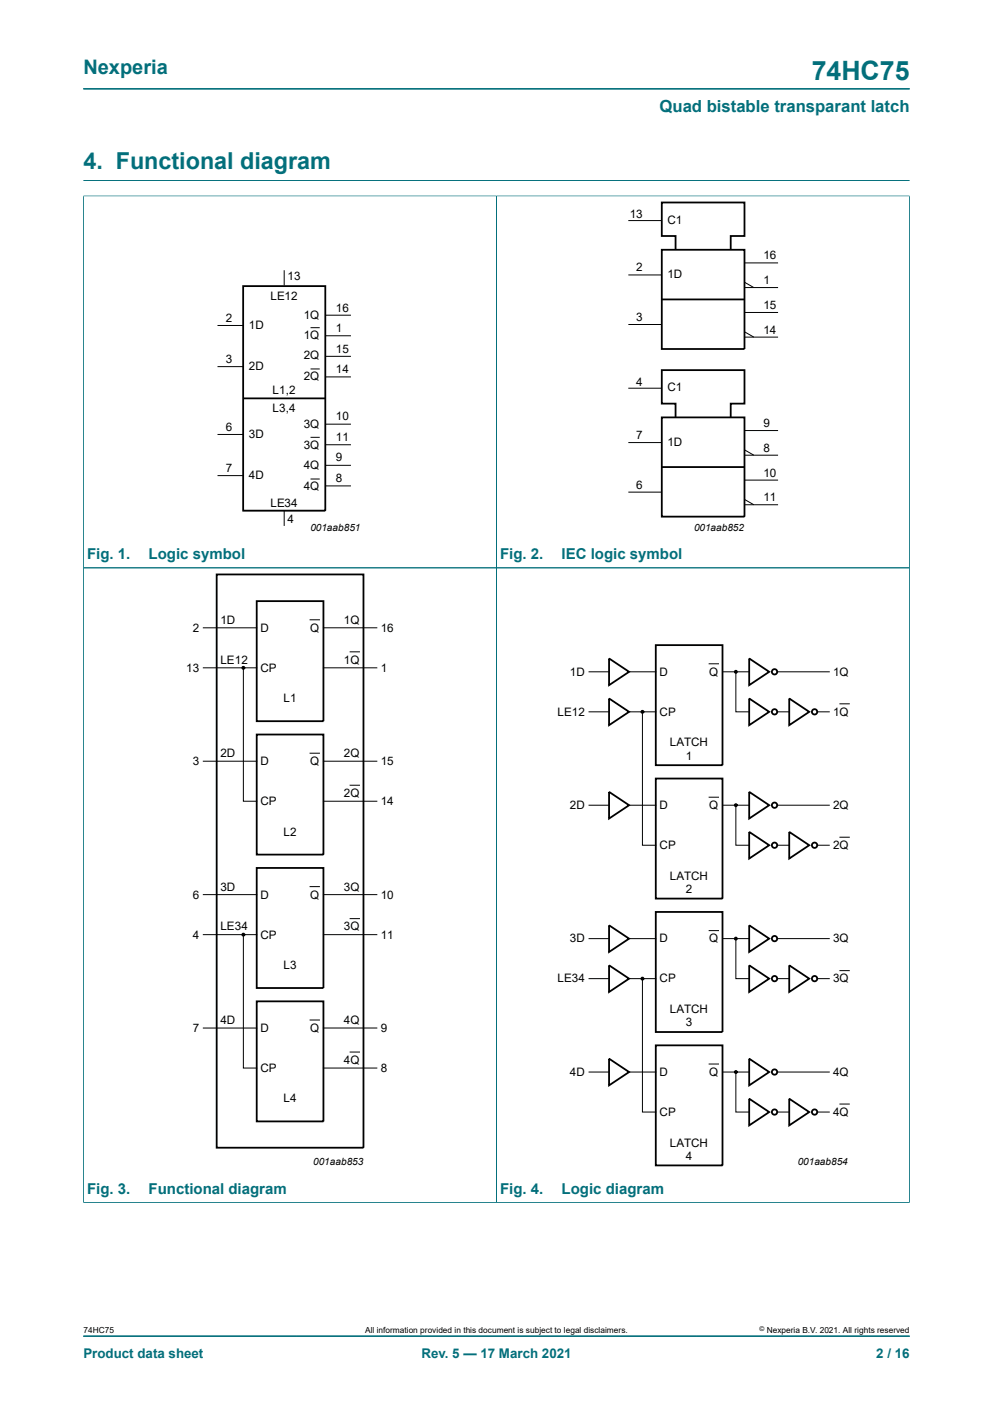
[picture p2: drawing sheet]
<svg xmlns="http://www.w3.org/2000/svg" width="210mm" height="297mm" viewBox="0 0 210 297" stroke-linecap="round" stroke-linejoin="round" font-family="sans-serif">
<path d="M17.6 18.8h174.8M17.6 38.2h174.8M17.6 41.5h174.8M17.6 41.4v213.1M105 41.5v212.9M192.4 41.4v213.1M192.4 120.1h-174.8M17.6 254.4h174.8M17.6 282.6h174.8" fill="none" stroke="#036f7b" stroke-width=".21"/>
<g fill="none" stroke="#000" stroke-width=".38">
<path d="M140 52.8h17.4v21h-17.4zM142.9 52.8v-2.9h-2.9v-7.1h17.4v7.1h-2.9v2.9M51.4 60.5h17.4v47.5h-17.4zM140 63.3h17.4M51.4 84.3h17.4M140 88.3h17.4v21h-17.4zM140 98.8h17.4M142.9 88.3v-2.9h-2.9v-7.1h17.4v7.1h-2.9v2.9M45.8 121.5h31.1v121.3h-31.1zM54.3 127.2h14.1v25.4h-14.1zM128.8 139.3l4.2 2.8-4.2 2.8zM138.7 136.5h14.1v25.4h-14.1z"/>
<path d="M158.4 139.3l4.3 2.8-4.3 2.8zM54.3 155.4h14.1v25.4h-14.1zM128.8 147.8l4.2 2.8-4.2 2.8zM158.4 147.8l4.3 2.8-4.3 2.8zM166.9 147.8l4.2 2.8-4.2 2.8zM128.8 167.5l4.2 2.8-4.2 2.9zM138.7 164.7h14.1v25.4h-14.1zM158.4 167.5l4.3 2.8-4.3 2.9zM158.4 176l4.3 2.8-4.3 2.8zM166.9 176l4.2 2.8-4.2 2.8zM54.3 183.6h14.1v25.4h-14.1zM128.8 195.7l4.2 2.9-4.2 2.8z"/>
<path d="M138.7 192.9h14.1v25.4h-14.1zM158.4 195.7l4.3 2.9-4.3 2.8zM54.3 211.8h14.1v25.4h-14.1zM128.8 204.2l4.2 2.8-4.2 2.8zM158.4 204.2l4.3 2.8-4.3 2.8zM166.9 204.2l4.2 2.8-4.2 2.8zM128.8 224l4.2 2.8-4.2 2.8zM138.7 221.1h14.1v25.4h-14.1zM158.4 224l4.3 2.8-4.3 2.8zM158.4 232.4l4.3 2.8-4.3 2.9zM166.9 232.4l4.2 2.8-4.2 2.9z"/>
<circle cx="163.8" cy="142.1" r=".56"/>
<circle cx="163.8" cy="150.6" r=".56"/>
<circle cx="172.3" cy="150.6" r=".56"/>
<circle cx="163.8" cy="178.8" r=".56"/>
<circle cx="163.8" cy="170.3" r=".56"/>
<circle cx="172.3" cy="178.8" r=".56"/>
<circle cx="163.8" cy="198.6" r=".56"/>
<circle cx="163.8" cy="207" r=".56"/>
<circle cx="172.3" cy="207" r=".56"/>
<circle cx="163.8" cy="226.8" r=".56"/>
<circle cx="163.8" cy="235.2" r=".56"/>
<circle cx="172.3" cy="235.2" r=".56"/>
</g>
<g fill="none" stroke="#000" stroke-width=".21">
<path d="M60.1 57.2v3.2M132.9 46.7h7.1M132.9 58.2h7.1M157.4 59.7l2 1.1M157.5 55.6h7M46 68.9h5.4M46 77.6h5.4M65.7 69.3h1.9M65.7 78h1.9M68.8 66.7h5.4M68.8 71h5.4M68.8 75.4h5.4"/>
<path d="M68.8 79.7h5.4M132.9 68.6h7.1M157.4 70.2l2 1.1M157.5 60.8h7M157.5 66.1h7M157.5 71.3h7M46 91.9h5.4M65.7 92.5h1.9M68.8 89.7h5.4M68.8 94.1h5.4M68.8 98.4h5.4M132.9 82.1h7.1"/>
<path d="M132.9 93.6h7.1M157.4 95.2l2 1.1M157.5 91.1h7M157.5 96.3h7M46 100.6h5.4M51.4 108h17.4M60.1 108v3.3M65.7 101.3h1.9M68.8 102.8h5.4M132.9 104.1h7.1M157.4 105.6l2 1.2M157.5 101.6h7"/>
<path d="M157.5 106.8h7M43 132.8h11.3M65.6 131.1h2M68.4 132.8h11.3M74 137.9h2M43 141.3h11.3M51.5 141.3v28.2h2.8M65.6 159.3h2M68.4 141.3h11.3M124.6 142.1h4.2M124.6 150.6h4.2M133 142.1h5.7"/>
<path d="M133 150.6h5.7M135.9 150.6v28.2h2.8M150 140.4h1.9M152.8 142.1h5.6M155.6 142.1v8.5h2.8M164.4 142.1h11M164.4 150.6h2.5M172.8 150.6h2.6M177.6 148.9h2M43 161h11.3M68.4 161h11.3M68.4 169.5h11.3"/>
<path d="M74 166.1h2M124.6 170.3h4.2M133 170.3h5.7M150 168.6h1.9M152.8 170.3h5.6M155.6 170.3v8.5h2.8M164.4 170.3h11M164.4 178.8h2.5M172.8 178.8h2.6M177.6 177.1h2M43 189.2h11.3M43 197.7h11.3"/>
<path d="M51.5 197.7v28.2h2.8M65.6 187.6h2M68.4 189.2h11.3M68.4 197.7h11.3M74 194.3h2M124.6 198.6h4.2M133 198.6h5.7M150 196.9h1.9M152.8 198.6h5.6M155.6 198.6v8.4h2.8M164.4 198.6h11M43 217.5h11.3"/>
<path d="M65.6 215.8h2M68.4 217.5h11.3M124.6 207h4.2M133 207h5.7M135.9 207v28.2h2.8M164.4 207h2.5M172.8 207h2.6M177.6 205.3h2M68.4 225.9h11.3M74 222.5h2M124.6 226.8h4.2M133 226.8h5.7"/>
<path d="M150 225.1h1.9M152.8 226.8h5.6M155.6 226.8v8.4h2.8M164.4 226.8h11M164.4 235.2h2.5M172.8 235.2h2.6M177.6 233.5h2"/>
</g>
<g fill="#000">
<circle cx="51.5" cy="141.3" r=".28"/>
<circle cx="135.9" cy="150.6" r=".28"/>
<circle cx="155.6" cy="142.1" r=".28"/>
<circle cx="155.6" cy="170.3" r=".28"/>
<circle cx="51.5" cy="197.7" r=".28"/>
<circle cx="155.6" cy="198.6" r=".28"/>
<circle cx="135.9" cy="207" r=".28"/>
<circle cx="155.6" cy="226.8" r=".28"/>
</g>
<g fill="none" stroke="#000" stroke-width=".25">
<circle cx="51.5" cy="141.3" r=".28"/>
<circle cx="135.9" cy="150.6" r=".28"/>
<circle cx="155.6" cy="142.1" r=".28"/>
<circle cx="155.6" cy="170.3" r=".28"/>
<circle cx="51.5" cy="197.7" r=".28"/>
<circle cx="155.6" cy="198.6" r=".28"/>
<circle cx="135.9" cy="207" r=".28"/>
<circle cx="155.6" cy="226.8" r=".28"/>
</g>
<text font-size="5.6" fill="#036f7b" x="171.7" y="16.8">74HC75</text>
<text font-size="4.9" fill="#036f7b" x="17.6" y="35.9">4. Functional diagram</text>
<text font-size="4.2" fill="#036f7b" x="17.6" y="15.6">Nexperia</text>
<text font-size="3.5" fill="#036f7b" x="139.5" y="23.7">Quad bistable transparant latch</text>
<g font-size="3.2" fill="#036f7b">
<text x="18.4" y="118.3">Fig. 1.</text>
<text x="31.4" y="118.3">Logic symbol</text>
<text x="105.8" y="118.3">Fig. 2.</text>
<text x="118.8" y="118.3">IEC logic symbol</text>
<text x="18.4" y="252.5">Fig. 3.</text>
<text x="31.4" y="252.5">Functional diagram</text>
<text x="105.8" y="252.5">Fig. 4.</text>
<text x="118.8" y="252.5">Logic diagram</text>
</g>
<g font-size="2.8" fill="#036f7b">
<text x="17.6" y="287.2">Product data sheet</text>
<text x="89.1" y="287.2">Rev. 5 — 17 March 2021</text>
<text x="185.3" y="287.2">2 / 16</text>
</g>
<g font-size="2.5">
<text x="133.2" y="46.1">13</text>
<text x="141.1" y="47.3">C1</text>
<text x="60.8" y="59.3">13</text>
<text x="134.5" y="57.4">2</text>
<text x="141.1" y="58.8">1D</text>
<text x="161.5" y="54.9">16</text>
<text x="57.2" y="63.4">LE12</text>
<text x="71" y="66">16</text>
<text x="161.5" y="60.1">1</text>
<text x="161.5" y="65.4">15</text>
<text x="47.7" y="68.1">2</text>
<text x="52.6" y="69.6">1D</text>
<text x="64.2" y="67.4">1Q</text>
<text x="64.2" y="71.7">1Q</text>
<text x="71" y="70.3">1</text>
<text x="134.5" y="67.9">3</text>
<text x="161.5" y="70.6">14</text>
<text x="47.7" y="76.8">3</text>
<text x="64.2" y="76">2Q</text>
<text x="71" y="74.6">15</text>
<text x="52.6" y="78.3">2D</text>
<text x="57.6" y="83.4">L1,2</text>
<text x="64.2" y="80.4">2Q</text>
<text x="71" y="79">14</text>
<text x="134.5" y="81.6">4</text>
<text x="141.1" y="82.8">C1</text>
<text x="57.6" y="87.1">L3,4</text>
<text x="71" y="88.9">10</text>
<text x="47.7" y="91.1">6</text>
<text x="52.6" y="92.7">3D</text>
<text x="64.2" y="90.4">3Q</text>
<text x="64.2" y="94.9">3Q</text>
<text x="71" y="93.2">11</text>
<text x="134.5" y="92.9">7</text>
<text x="141.1" y="94.3">1D</text>
<text x="161.5" y="90.4">9</text>
<text x="161.5" y="95.6">8</text>
<text x="47.7" y="99.8">7</text>
<text x="52.6" y="101.4">4D</text>
<text x="64.2" y="99.3">4Q</text>
<text x="71" y="101.9">8</text>
<text x="71" y="97.6">9</text>
<text x="161.5" y="100.9">10</text>
<text x="57.2" y="107.2">LE34</text>
<text x="64.2" y="103.7">4Q</text>
<text x="134.5" y="103.4">6</text>
<text x="161.5" y="106.1">11</text>
<text x="60.8" y="110.6">4</text>
<text x="46.7" y="131.9">1D</text>
<text x="72.7" y="131.9">1Q</text>
<text x="40.8" y="133.6">2</text>
<text x="55.1" y="133.6">D</text>
<text x="65.6" y="133.6">Q</text>
<text x="80.5" y="133.6">16</text>
<text x="39.4" y="142.1">13</text>
<text x="46.7" y="140.4">LE12</text>
<text x="55.1" y="142.1">CP</text>
<text x="72.7" y="140.4">1Q</text>
<text x="80.5" y="142.1">1</text>
<text x="120.5" y="142.9">1D</text>
<text x="139.5" y="142.9">D</text>
<text x="150" y="142.9">Q</text>
<text x="176.2" y="142.9">1Q</text>
<text x="59.9" y="148.6">L1</text>
<text x="117.9" y="151.4">LE12</text>
<text x="139.5" y="151.4">CP</text>
<text x="176.2" y="151.4">1Q</text>
<text x="40.8" y="161.8">3</text>
<text x="46.7" y="160.1">2D</text>
<text x="55.1" y="161.8">D</text>
<text x="65.6" y="161.8">Q</text>
<text x="72.7" y="160.1">2Q</text>
<text x="80.5" y="161.8">15</text>
<text x="141.7" y="157.9">LATCH</text>
<text x="145" y="160.7">1</text>
<text x="55.1" y="170.3">CP</text>
<text x="72.7" y="168.6">2Q</text>
<text x="80.5" y="170.3">14</text>
<text x="120.5" y="171.2">2D</text>
<text x="139.5" y="171.2">D</text>
<text x="150" y="171.2">Q</text>
<text x="176.2" y="171.2">2Q</text>
<text x="59.9" y="176.8">L2</text>
<text x="139.5" y="179.6">CP</text>
<text x="176.2" y="179.6">2Q</text>
<text x="40.8" y="190.1">6</text>
<text x="46.7" y="188.4">3D</text>
<text x="55.1" y="190.1">D</text>
<text x="65.6" y="190.1">Q</text>
<text x="72.7" y="188.4">3Q</text>
<text x="80.5" y="190.1">10</text>
<text x="141.7" y="186.1">LATCH</text>
<text x="145" y="188.9">2</text>
<text x="46.7" y="196.8">LE34</text>
<text x="72.7" y="196.8">3Q</text>
<text x="40.8" y="198.5">4</text>
<text x="55.1" y="198.5">CP</text>
<text x="80.5" y="198.5">11</text>
<text x="120.5" y="199.4">3D</text>
<text x="139.5" y="199.4">D</text>
<text x="150" y="199.4">Q</text>
<text x="176.2" y="199.4">3Q</text>
<text x="59.9" y="205">L3</text>
<text x="117.9" y="207.8">LE34</text>
<text x="139.5" y="207.8">CP</text>
<text x="176.2" y="207.8">3Q</text>
<text x="141.7" y="214.3">LATCH</text>
<text x="40.8" y="218.3">7</text>
<text x="46.7" y="216.6">4D</text>
<text x="55.1" y="218.3">D</text>
<text x="65.6" y="218.3">Q</text>
<text x="72.7" y="216.6">4Q</text>
<text x="80.5" y="218.3">9</text>
<text x="145" y="217.1">3</text>
<text x="55.1" y="226.7">CP</text>
<text x="72.7" y="225.1">4Q</text>
<text x="80.5" y="226.7">8</text>
<text x="120.5" y="227.6">4D</text>
<text x="139.5" y="227.6">D</text>
<text x="150" y="227.6">Q</text>
<text x="176.2" y="227.6">4Q</text>
<text x="59.9" y="233.2">L4</text>
<text x="139.5" y="236.1">CP</text>
<text x="176.2" y="236.1">4Q</text>
<text x="141.7" y="242.5">LATCH</text>
<text x="145" y="245.4">4</text>
</g>
<g font-size="2.1">
<text x="65.6" y="112.2">001aab851</text>
<text x="146.8" y="112.2">001aab852</text>
<text x="66.2" y="246.5">001aab853</text>
<text x="168.7" y="246.5">001aab854</text>
</g>
<g font-size="1.8">
<text x="17.6" y="282">74HC75</text>
<text x="77.2" y="282">All information provided in this document is subject to legal disclaimers.</text>
<text x="162.2" y="282">Nexperia B.V. 2021. All rights reserved</text>
</g>
<text font-size="1.4" x="160.6" y="281.6">©</text>
</svg>
